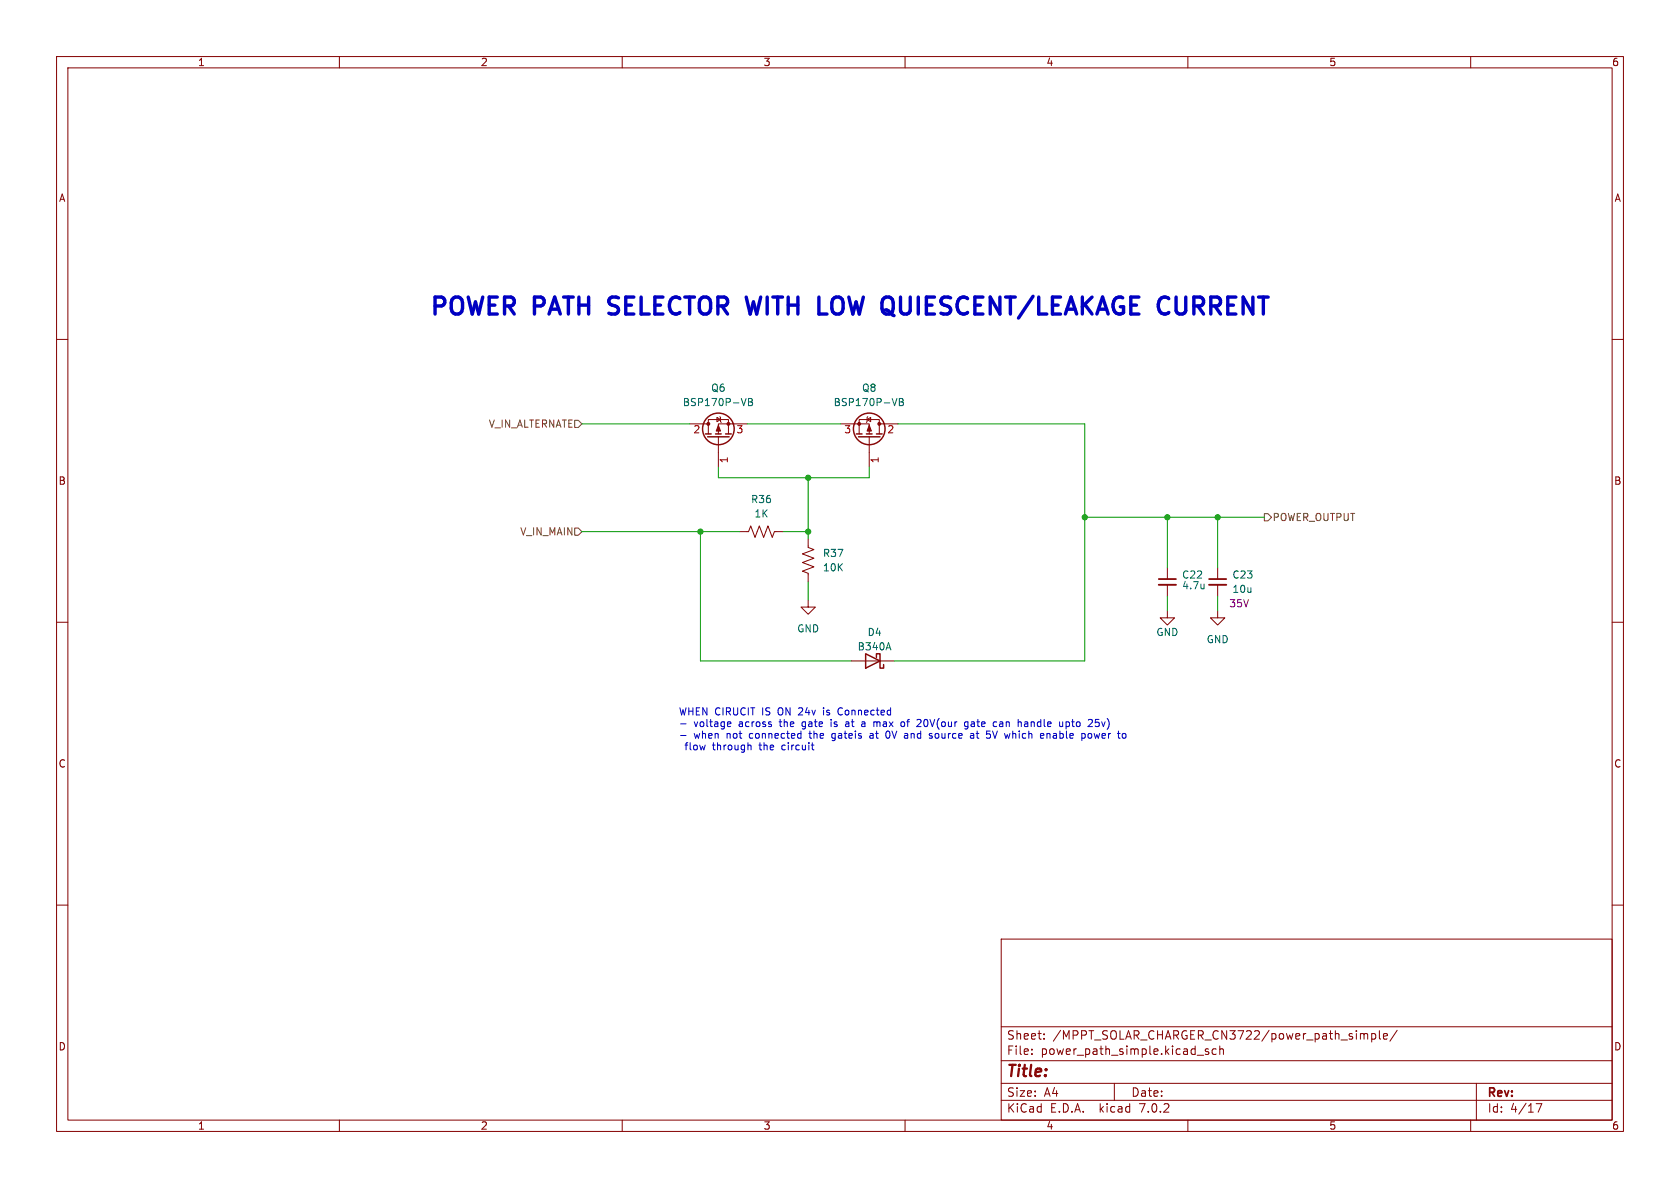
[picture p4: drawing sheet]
<svg xmlns="http://www.w3.org/2000/svg" width="297mm" height="210mm" viewBox="0 0 297 210" stroke-linecap="round" stroke-linejoin="round" font-family="sans-serif">
<g fill="none" stroke="#840000" stroke-width=".18">
<path d="M10 10h277v190h-277zM12 12h273v186h-273zM60 10v2M110 10v2M160 10v2M210 10v2M260 10v2M10 60h2M285 60h2M121.9 74.9h3.3M125.2 76.7v-2.5h3.6v2.5M126.7 73.8l.7 .4-.7 .3z"/>
<path d="M127 77.2v5.4M127.3 73.7l.1 .1v.7l.1 .2M132.1 74.9h-5.1v1.8M148.6 74.9h5.1v1.8M151.9 76.7v-2.5h3.5v2.5M153.3 74.2l.6-.4v.7zM153.4 73.7l-.1 .1v.7l-.1 .2M153.7 77.2v5.4M155.4 74.9h3.3M130.8 94h1.5l.4-1 .8 2 .7-2 .8 2 .8-2 .7 2 .4-1h1.5M142.9 95.3v1.5l1 .4-2 .7 2 .8-2 .7 2 .8-2 .8 1 .3v1.6M10 110h2"/>
<path d="M142.9 106v1.3h1.2l-1.2 1.3-1.3-1.3h1.3M150.5 116.8h7.6M206.4 108v1.2h1.2l-1.2 1.3-1.3-1.3h1.3M206.4 100.3v2.1M206.4 103.4v2M215.3 108v1.2h1.2l-1.2 1.3-1.3-1.3h1.3M215.3 100.3v2.1M215.3 103.4v2M285 110h2M10 160h2M285 160h2M177 166h108v32h-108z"/>
<path d="M60 198v2M110 198v2M160 198v2M177 194.5h108M177 191.5h108M177 187.5h108M177 181.5h108M182.4 186.3v.1M182.4 185.5v.1M184.6 183.6v.1M184.6 182.8v.1M197 191.5v3"/>
<path d="M210 198v2M211.6 186.5h1.2M213.6 185.5l-.3-.1-.2 .2v.2l.5 .2v.3h-.5M215 185.5l-.4-.1-.3 .3v.4l.1 .2h.6M215.6 185.5l.3-.1 .3 .1 .1 .9M215.6 184.9v1.5M241.2 182.8h.5l.1 .9M242.5 182.8l.4-.1 .3 .3v.4l-.1 .2h-.6M242.5 182.7v1.5M243.9 182.2v1.3l.2 .2M244.6 183.2l.7-.1-.1-.3-.4-.1-.2 .2v.7h.6M247 182.1l-1.3 2"/>
<path d="M260 198v2M261 191.5v6.5M271.6 195.1h1l-.7 1.5"/>
</g>
<g fill="none" stroke="#840000" stroke-width=".25">
<path d="M124.7 76.7h1M125.1 77.2h3.8M126.5 76.7h1M128.3 76.7h1M151.4 76.7h1M151.8 77.2h3.8M153.2 76.7h1M154.9 76.7h1.1M153 115.6l2.6 1.2-2.6 1.3zM154.9 116.2v-.6h.7v2.5h.6v-.6"/>
<circle cx="127" cy="75.8" r="2.79"/>
<circle cx="153.7" cy="75.8" r="2.79"/>
</g>
<g fill="#840000" stroke="#840000" stroke-width=".18">
<path d="M153.7 75.2l.4 1h-.8z"/>
<path d="M127 75.2l.4 1h-.8z"/>
<circle cx="151.9" cy="74.9" r=".25"/>
<circle cx="155.4" cy="74.9" r=".25"/>
<circle cx="128.8" cy="74.9" r=".25"/>
<circle cx="125.2" cy="74.9" r=".25"/>
</g>
<path d="M131.9 70.4l-.4 1.3M132.3 70.4h.4l.3 .3-.3 .3 .3 .2v.3l-.2 .2h-.5zM132.3 71h.4M158.6 70.4l-.5 1.3M159 70.4h.4l.3 .3-.3 .3 .3 .2v.3l-.2 .2h-.5zM159 71h.4M157.1 113.6l.4 1.3" fill="none" stroke="#006464" stroke-width=".18"/>
<path d="M204.9 103.4h3M213.7 103.4h3.1" fill="none" stroke="#840000" stroke-width=".33"/>
<path d="M204.9 102.4h3M213.7 102.4h3.1" fill="none" stroke="#840000" stroke-width=".3"/>
<path d="M101.6 74.3h.6l.7 .6-.7 .7h-.6zM101.6 93.3h.6l.7 .7-.7 .6h-.6zM223.5 90.8h.7l.6 .6-.6 .7h-.7z" fill="none" stroke="#725600" stroke-width=".18"/>
<g fill="none" stroke="#0000c2" stroke-width=".18">
<path d="M120.3 128h1M120.3 130h1M128.8 127.6l.3 .1 .1 .2-.6 .1M129.1 128.4h-.3M132.4 131.7l.4 .2v.7M141.2 129.7h.4M141.6 129.2v1.3M141.6 130.4l-.4 .1M143.4 131.7h.5M143.7 132.5l.2 .1M152.5 127.6l-.1 .1M152.5 128l-.2 .1 .2 .3"/>
<path d="M154.8 127.6l-.3 .1M156.7 129.4l-.1 .3 .1 .7M159.7 127.6l-.3 .1-.1 .1v.5l.4 .1M162.6 127.2h-.4M162.8 127.7l-.8 .7h.8M164.3 130.4l.3 .1M164.6 129.7l-.3 .1v.2l.3 .1M171.1 127.7l-.3-.1-.3 .2 .1 .6h.5M171.1 127.6v1l-.2 .3-.3-.1M171.6 129.7h.5M172 130h-.3l-.2 .2 .1 .2 .4 .1M174.6 129.7l.4 .1"/>
<path d="M175 130.4l-.4 .1M175.7 128.3l.1 .1h.4M176.2 127.7l-.4-.1-.1 .1M180.2 127.6l.4 .2v.6M183.9 130.3l.2 .2 .4-.1M183.9 129.8l.2-.1h.3l.1 .1v.2l-.6 .1M187.3 127.6l.1 .8h.3l.2-.1M187.9 127.6v.8M191.3 129.7h.3l.3 .2-.2 .5h-.4M191.3 129.7v1.2M192.6 127.2h.4l.1 .3-.8 .9h.8M198.8 129.7h-.3l-.1 .2 .1 .5 .3 .1"/>
</g>
<path d="M207.9 52.5v2.4l.2 .3 .4 .3" fill="none" stroke="#0000c2" stroke-width=".6"/>
<g fill="none" stroke="#009600" stroke-width=".18">
<path d="M102.9 74.9h19M132.1 74.9h16.5M158.7 74.9h33.1v41.9h-33.7M102.9 94h27.9M123.8 94v22.8h26.7M127 82.6v1.9h26.7v-1.9M138.4 94h4.5M142.9 84.5v10.8M191.8 91.4h31.7M206.4 91.4v8.9M215.3 91.4v8.9M142.9 102.9v3.1"/>
<path d="M206.4 105.4v2.6M215.3 105.4v2.6"/>
</g>
<g fill="#009600" stroke="#009600" stroke-width=".18">
<circle cx="142.9" cy="94" r=".46"/>
<circle cx="142.9" cy="84.5" r=".46"/>
<circle cx="123.8" cy="94" r=".46"/>
<circle cx="191.8" cy="91.4" r=".46"/>
<circle cx="206.4" cy="91.4" r=".46"/>
<circle cx="215.3" cy="91.4" r=".46"/>
</g>
<g font-size="4.2" fill="#0000c2">
<text x="76.2" y="55.9">POWER PATH SELECTOR WITH LOW QUIESCENT/LEAKAGE</text>
<text x="209.6" y="55.9">CURRENT</text>
</g>
<text font-size="2.8" fill="#840000" x="178" y="190.8">Title:</text>
<g font-size="2.1" fill="#840000">
<text x="178" y="183.9">Sheet:</text>
<text x="186.2" y="183.9">/MPPT_SOLAR_CHARGER_CN3722/power_path_simple/</text>
<text x="178" y="186.6">File:</text>
<text x="184" y="186.6">power_path_simple.kicad_sch</text>
<text x="178" y="196.8">KiCad</text>
<text x="178" y="194">Size:</text>
<text x="184.6" y="194">A4</text>
<text x="185.7" y="196.8">E.D.A.</text>
<text x="194.4" y="196.8">kicad</text>
<text x="200" y="194">Date:</text>
<text x="201.5" y="196.8">7.0.2</text>
<text x="263" y="194.2">Rev:</text>
<text x="263" y="196.8">Id:</text>
<text x="267" y="196.8">4/17</text>
</g>
<g font-size="1.8" fill="#840000">
<text x="35" y="11.8">1</text>
<text x="85" y="11.8">2</text>
<text x="135" y="11.8">3</text>
<text x="185" y="11.8">4</text>
<text x="235" y="11.8">5</text>
<text x="285" y="11.8">6</text>
<text x="10.4" y="35.8">A</text>
<text x="285.4" y="35.8">A</text>
<text x="10.3" y="85.8">B</text>
<text x="285.3" y="85.8">B</text>
<text x="10.3" y="135.8">C</text>
<text x="285.3" y="135.8">C</text>
<text x="10.3" y="185.8">D</text>
<text x="285.3" y="185.8">D</text>
<text x="35" y="199.8">1</text>
<text x="85" y="199.8">2</text>
<text x="135" y="199.8">3</text>
<text x="185" y="199.8">4</text>
<text x="235" y="199.8">5</text>
<text x="285" y="199.8">6</text>
</g>
<g font-size="1.8" fill="#006464">
<text x="120.6" y="71.9">BSP170P-VB</text>
<text x="125.7" y="69.4">Q6</text>
<text x="147.3" y="71.9">BSP170P-VB</text>
<text x="152.3" y="69.4">Q8</text>
<text x="132.7" y="89.1">R36</text>
<text x="133.3" y="91.6">1K</text>
<text x="145.4" y="98.6">R37</text>
<text x="145.4" y="101.2">10K</text>
<text x="208.9" y="102.4">C22</text>
<text x="208.9" y="104.3">4.7u</text>
<text x="217.8" y="102.4">C23</text>
<text x="217.8" y="105">10u</text>
<text x="140.9" y="112">GND</text>
<text x="153.3" y="112.6">D4</text>
<text x="204.4" y="112.6">GND</text>
<text x="213.3" y="113.9">GND</text>
<text x="151.6" y="115.1">B340A</text>
</g>
<g font-size="1.8" fill="#725600">
<text x="86.3" y="75.8">V_IN_ALTERNATE</text>
<text x="91.8" y="94.8">V_IN_MAIN</text>
<text x="225" y="92.3">POWER_OUTPUT</text>
</g>
<g font-size="1.8" fill="#a90000">
<text x="122.5" y="76.8">2</text>
<text x="130.1" y="76.8">3</text>
<text x="149.2" y="76.8">3</text>
<text x="156.8" y="76.8">2</text>
<text x="128.9" y="81.9" transform="rotate(-90 128.9 81.9)">1</text>
<text x="155.6" y="81.9" transform="rotate(-90 155.6 81.9)">1</text>
</g>
<text font-size="1.8" fill="#840084" x="217.3" y="107.5">35V</text>
<g font-size="1.8" fill="#0000c2">
<text x="120" y="126.5">WHEN CIRUCIT</text>
<text x="122.7" y="128.6">voltage</text>
<text x="122.7" y="130.7">when</text>
<text x="128.5" y="130.7">not</text>
<text x="130.7" y="128.6">across</text>
<text x="132.6" y="130.7">connected</text>
<text x="134.8" y="126.5">IS ON 24v</text>
<text x="138" y="128.6">the</text>
<text x="142.1" y="128.6">gate</text>
<text x="143.4" y="130.7">the</text>
<text x="145.9" y="126.5">is</text>
<text x="147.3" y="128.6">is</text>
<text x="147.4" y="130.7">gateis</text>
<text x="148.7" y="126.5">Connected</text>
<text x="150" y="128.6">at</text>
<text x="153" y="128.6">a</text>
<text x="154.3" y="130.7">at</text>
<text x="155.2" y="128.6">max</text>
<text x="157.2" y="130.7">0V and</text>
<text x="160.2" y="128.6">of</text>
<text x="163.1" y="128.6">20V(our</text>
<text x="165.2" y="130.7">source</text>
<text x="171.7" y="128.6">gate</text>
<text x="172.6" y="130.7">at</text>
<text x="175.5" y="130.7">5V which</text>
<text x="176.9" y="128.6">can</text>
<text x="181.4" y="128.6">handle</text>
<text x="185.3" y="130.7">enable</text>
<text x="188.8" y="128.6">upto</text>
<text x="192.7" y="130.7">power</text>
<text x="194.1" y="128.6">25v)</text>
<text x="199.3" y="130.7">to</text>
<text x="121.1" y="132.7">flow</text>
<text x="126.1" y="132.7">through</text>
<text x="134.4" y="132.7">the</text>
<text x="138.5" y="132.7">circuit</text>
</g>
</svg>
